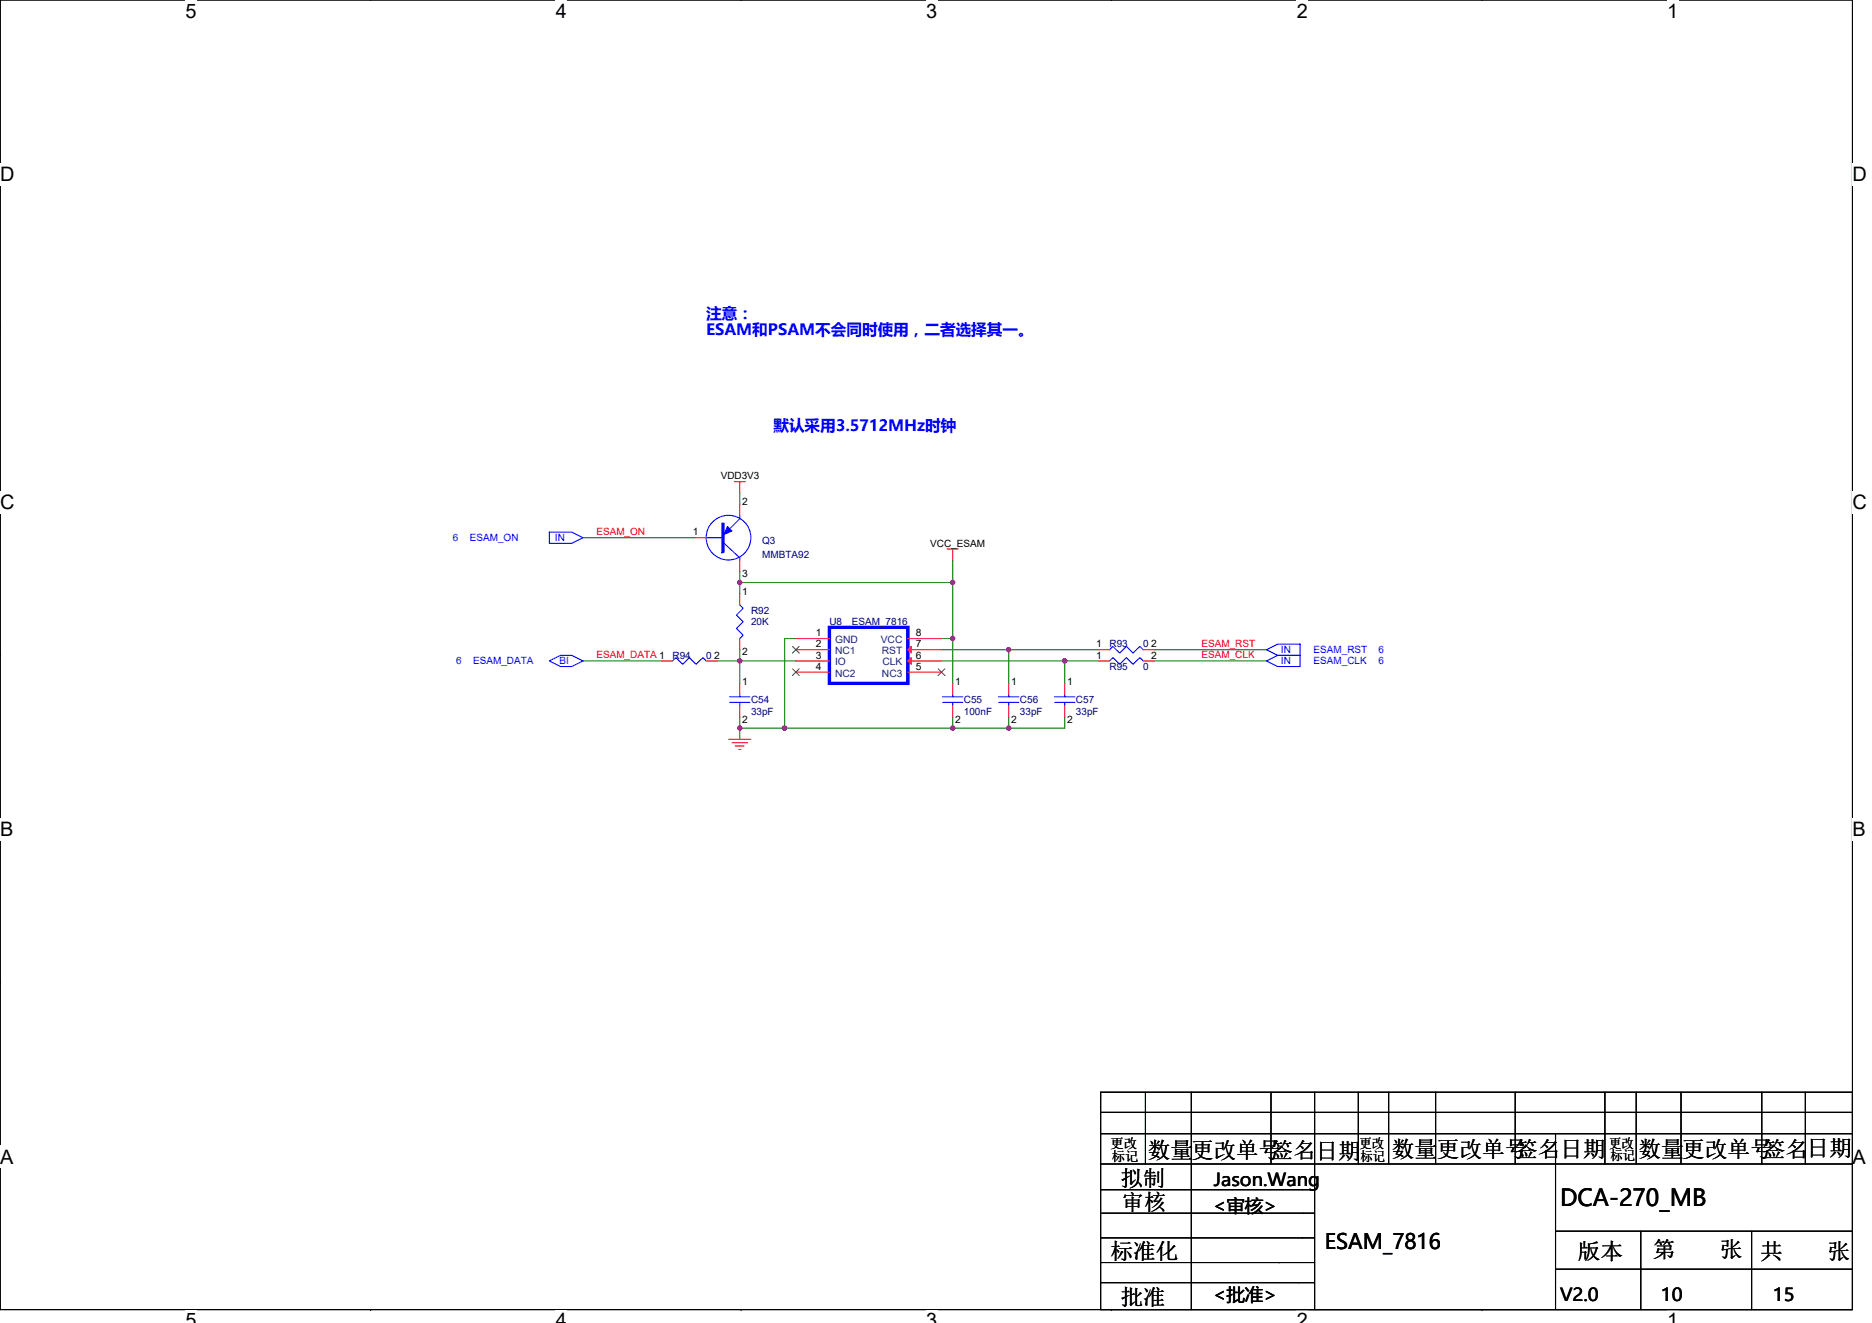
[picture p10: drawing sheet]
<svg xmlns="http://www.w3.org/2000/svg" width="297mm" height="210mm" viewBox="0 0 297 210" stroke-linecap="round" stroke-linejoin="round" font-family="sans-serif">
<path d="M0 0h293.9v207.9h-293.9z" fill="none" stroke="#000" stroke-width=".17"/>
<g fill="#fff">
<path d="M29.4 0h1.8v3.5h-1.8z"/>
<path d="M29.4 207.9h1.8v2h-1.8z"/>
</g>
<path d="M58.8 0h.1M58.8 207.9h.1" fill="none" stroke="#000" stroke-width=".17"/>
<g fill="#fff">
<path d="M88.2 0h1.8v3.5h-1.8z"/>
<path d="M88.2 207.9h1.8v2h-1.8z"/>
</g>
<path d="M117.6 0h.1M117.6 207.9h.1" fill="none" stroke="#000" stroke-width=".17"/>
<g fill="#fff">
<path d="M147 0h1.7v3.5h-1.7z"/>
<path d="M147 207.9h1.7v2h-1.7z"/>
</g>
<path d="M176.4 0h.1M176.4 207.9h.1" fill="none" stroke="#000" stroke-width=".17"/>
<g fill="#fff">
<path d="M205.8 0h1.7v3.5h-1.7z"/>
<path d="M205.8 207.9h1.7v2h-1.7z"/>
</g>
<path d="M235.2 0h.1M235.2 207.9h.1" fill="none" stroke="#000" stroke-width=".17"/>
<g fill="#fff">
<path d="M264.5 0h1.8v3.5h-1.8z"/>
<path d="M264.5 207.9h1.8v2h-1.8z"/>
<path d="M0 26h2.3v3.5h-2.3z"/>
<path d="M293.9 26h2.3v3.5h-2.3z"/>
<path d="M0 77.9h2.3v3.5h-2.3z"/>
<path d="M293.9 77.9h2.3v3.5h-2.3z"/>
</g>
<path d="M0 52h.1M293.9 52h.1" fill="none" stroke="#000" stroke-width=".17"/>
<g fill="#fff">
<path d="M0 129.9h2.1v3.5h-2.1z"/>
<path d="M293.9 129.9h2.1v3.5h-2.1z"/>
</g>
<path d="M0 103.9h.1M293.9 103.9h.1" fill="none" stroke="#000" stroke-width=".17"/>
<g fill="#fff">
<path d="M0 181.9h2.2v3.5h-2.2z"/>
<path d="M293.9 181.9h2.2v3.5h-2.2z"/>
</g>
<g fill="none" stroke="#000" stroke-width=".17">
<path d="M0 155.9h.1M293.9 155.9h.1M174.6 176.6h119.3M174.6 179.9h119.3M174.6 173.4h119.3v34.5h-119.3zM181.8 173.4v11.3M189 173.4v34.5M201.7 173.4v11.3M208.6 173.4v34.5M215.5 173.4v11.3M220.3 173.4v11.3M227.8 173.4v11.3"/>
<path d="M240.4 173.4v11.3M246.8 179.9v28M254.7 173.4v11.3M259.6 173.4v11.3M266.7 173.4v11.3M279.5 173.4v11.3M286.5 173.4v11.3M174.6 184.7h119.3M208.6 192.6h-33.8M208.6 188.8h-34M208.6 196.5h-34M246.8 195.4h47.1"/>
<path d="M260.3 195.4v12.5M277.9 195.4v12.5M174.6 200.4h28.5M208.6 203.6h-34M208.6 200.4h-5.7M246.8 201.4h47.1"/>
</g>
<g fill="none" stroke="#008000" stroke-width=".17">
<path d="M117.4 78.2v1.8M92.5 85.3h17.8M117.4 90.7v1.8M117.4 92.5v1.7M117.4 92.5h33.8M151.2 88.9v3.6M151.2 92.5v8.8M92.5 104.9h12.4M113.8 104.9h3.6v3.6M117.4 115.6v1.7M117.4 115.6h7.1M117.4 103.1v1.8h8.9"/>
<path d="M117.4 113.8v1.8M124.5 115.6h26.7M126.3 101.3h-1.8v14.3M149.4 101.3h1.8M149.4 103.1h10.7M149.4 104.9h19.5M151.2 101.3v7.2M151.2 113.8v1.8M151.2 115.6h8.9M160.1 103.1v5.4M160.1 113.8v1.8M160.1 103.1h14.2"/>
<path d="M168.9 104.9h5.4M168.9 104.9v3.6M168.9 113.8v1.8h-8.8M183.2 103.1h17.8M183.2 104.9h17.8"/>
</g>
<g fill="#f0f" stroke="#f0f" stroke-width=".17">
<circle cx="151.2" cy="101.3" r=".35"/>
<circle cx="117.4" cy="115.6" r=".35"/>
<circle cx="117.4" cy="104.9" r=".35"/>
<circle cx="168.9" cy="104.9" r=".35"/>
<circle cx="160" cy="103.1" r=".35"/>
<circle cx="160" cy="115.6" r=".35"/>
<circle cx="151.2" cy="92.4" r=".35"/>
<circle cx="117.4" cy="92.4" r=".35"/>
<circle cx="151.2" cy="115.6" r=".35"/>
<circle cx="124.5" cy="115.6" r=".35"/>
</g>
<g fill="none" stroke="#f00" stroke-width=".17">
<path d="M116.5 76.5h1.8M117.4 76.5v1.7M110.3 85.3h1.8M117.4 88.9v1.8M117.4 80v1.8M117.4 94.2v1.8M150.3 87.1h1.8M151.2 87.1v1.8M104.9 104.9h1.8M112.1 104.9h1.7M115.6 117.3h3.6M116.1 117.9h2.5"/>
<path d="M116.7 118.4h1.4M117.2 119h.4M117.4 108.5v1.7M117.4 112v1.8M117.4 101.3v1.8M126.3 101.3h5.3M126.3 103.1h5.3M126.3 104.9h5.3M126.3 106.7h5.3M144.1 106.7h5.3M144.1 104.9h5.3M144.1 103.1h5.3"/>
<path d="M144.1 101.3h5.3M151.2 108.5v1.7M151.2 112v1.8M160.1 108.5v1.7M160.1 112v1.8M168.9 108.5v1.7M168.9 112v1.8M174.3 103.1h1.8M174.3 104.9h1.8M181.4 103.1h1.8M181.4 104.9h1.8"/>
</g>
<g fill="none" stroke="#00f" stroke-width=".17">
<path d="M87.2 84.5h3.5l1.8 .8-1.8 .9h-3.5zM112.1 85.3h2.5M114.7 86.1l2.7 2.4v.4M117.4 81.8v.5l-2.7 2.7M117.4 96l.5 .5-1 1.1 1 1.1-1 1 1 1.1-.5 .5M87.2 104.9l1.7-.9h1.8l1.8 .9-1.8 .9h-1.8zM106.7 104.9l.5-.5 1.1 1 1.1-1 1 1 1.1-1 .6 .5M115.8 111.5h3.2M115.8 110.6h3.2M117.4 110.2v.4M117.4 111.5v.5M149.6 111.5h3.2"/>
<path d="M149.6 110.6h3.2M151.2 110.2v.4M151.2 111.5v.5M158.5 111.5h3.2M158.5 110.6h3.2M160.1 110.2v.4M160.1 111.5v.5M167.3 111.5h3.3M167.3 110.6h3.3M168.9 110.2v.4M168.9 111.5v.5M176.1 103.1l.5-.5 1.1 1.1 1-1.1 1.1 1.1 1.1-1.1 .5 .5"/>
<path d="M176.1 104.9l.5-.5 1.1 1 1-1 1.1 1 1.1-1 .5 .5M201 103.1l1.7-.9h3.6v1.8h-3.6zM201 104.9l1.7-.9h3.6v1.8h-3.6z"/>
<circle cx="115.6" cy="85.3" r="3.5"/>
</g>
<g fill="#00f" stroke="#00f" stroke-width=".17">
<path d="M115.4 83.6l.7 .7-1.2 .5z"/>
<path d="M114.6 83v4.7h.3v-4.7z" fill-rule="evenodd"/>
</g>
<path d="M131.6 99.6h12.5v8.9h-12.5z" fill="none" stroke="#00f" stroke-width=".53"/>
<path d="M125.7 102.6l1.1 1.1M125.7 106.2l1.1 1M126.8 102.6l-1.1 1.1M126.8 106.2l-1.1 1M148.9 106.2l1 1M149.9 106.2l-1.1 1" fill="none" stroke="#804000" stroke-width=".16"/>
<g fill="#f00" stroke="#f00" stroke-width=".17">
<path d="M144.1 104.9l.5-.5v1z"/>
<path d="M144.1 103.1l.5-.5v1.1z"/>
</g>
<text font-size="3.7" x="247.5" y="191.5">DCA-270_MB</text>
<g font-size="3.5">
<text x="182.1" y="183.8">数量更改单号签名</text>
<text x="208.8" y="184">日期</text>
<text x="220.9" y="183.6">数量</text>
<text x="228" y="183.6">更改单号</text>
<text x="240.4" y="183.6">签名</text>
<text x="247.5" y="183.6">日期</text>
<text x="260" y="183.6">数量</text>
<text x="266.9" y="183.6">更改单号签名</text>
<text x="286.7" y="183.5">日期</text>
<text x="177.8" y="188.3">拟制</text>
<text x="178" y="192">审核</text>
<text x="176.2" y="199.8">标准化</text>
<text x="250.4" y="199.8">版本</text>
<text x="262.3" y="199.5">第　　张</text>
<text x="279.4" y="199.8">共　　张</text>
<text x="177.8" y="207.1">批准</text>
</g>
<text font-size="3.4" x="210.2" y="198.2">ESAM_7816</text>
<g font-size="3.2">
<text x="29.4" y="2.8">5</text>
<text x="88.2" y="2.8">4</text>
<text x="147" y="2.8">3</text>
<text x="205.8" y="2.8">2</text>
<text x="264.5" y="2.8">1</text>
<text x="0" y="28.8">D</text>
<text x="293.9" y="28.8">D</text>
<text x="0" y="80.8">C</text>
<text x="293.9" y="80.8">C</text>
<text x="0" y="132.7">B</text>
<text x="293.9" y="132.7">B</text>
<text x="0" y="184.7">A</text>
<text x="293.9" y="184.7">A</text>
<text x="29.4" y="210.7">5</text>
<text x="88.2" y="210.7">4</text>
<text x="147" y="210.7">3</text>
<text x="205.8" y="210.7">2</text>
<text x="264.5" y="210.7">1</text>
</g>
<g font-size="2.8">
<text x="192.6" y="188.2">Jason.Wang</text>
<text x="192.4" y="192.3">&lt;审核&gt;</text>
<text x="192.4" y="206.5">&lt;批准&gt;</text>
<text x="247.5" y="206.5">V2.0</text>
<text x="263.5" y="206.5">10</text>
<text x="281.3" y="206.5">15</text>
</g>
<g font-size="2.5" fill="#00f">
<text x="112.1" y="50.6">注意：</text>
<text x="112.1" y="53.1">ESAM和PSAM不会同时使用，二者选择其一。</text>
<text x="122.7" y="68.4">默认采用3.5712MHz时钟</text>
</g>
<g font-size="2.1">
<text x="176.2" y="182.2">更改</text>
<text x="176.4" y="184.3">标记</text>
<text x="215.7" y="182.2">更改</text>
<text x="215.9" y="184.3">标记</text>
<text x="255.4" y="182.2">更改</text>
<text x="255.5" y="184.1">标记</text>
</g>
<g font-size="1.6">
<text x="114.4" y="76.1">VDD3V3</text>
<text x="117.8" y="80.2">2</text>
<text x="109.9" y="85">1</text>
<text x="147.6" y="86.8">VCC_ESAM</text>
<text x="117.8" y="91.6">3</text>
<text x="117.8" y="94.4">1</text>
<text x="129.5" y="101">1</text>
<text x="145.3" y="101">8</text>
<text x="113.3" y="104.5">2</text>
<text x="117.8" y="104">2</text>
<text x="129.5" y="102.7">2</text>
<text x="129.5" y="104.5">3</text>
<text x="129.5" y="106.3">4</text>
<text x="145.3" y="106.3">5</text>
<text x="145.3" y="102.7">7</text>
<text x="145.3" y="104.5">6</text>
<text x="173.9" y="102.7">1</text>
<text x="173.9" y="104.5">1</text>
<text x="182.6" y="102.7">2</text>
<text x="182.6" y="104.5">2</text>
<text x="117.8" y="108.6">1</text>
<text x="151.5" y="108.6">1</text>
<text x="160.4" y="108.6">1</text>
<text x="169.3" y="108.6">1</text>
<text x="117.8" y="114.7">2</text>
<text x="151.5" y="114.7">2</text>
<text x="160.4" y="114.7">2</text>
<text x="169.3" y="114.7">2</text>
</g>
<g font-size="1.6" fill="#00f">
<text x="71.9" y="85.9">6</text>
<text x="74.5" y="85.9">ESAM_ON</text>
<text x="88" y="85.9">IN</text>
<text x="72.4" y="105.4">6</text>
<text x="75.1" y="105.4">ESAM_DATA</text>
<text x="88.8" y="105.4">BI</text>
<text x="203.3" y="103.7">IN</text>
<text x="203.3" y="105.4">IN</text>
<text x="208.4" y="103.7">ESAM_RST</text>
<text x="208.4" y="105.4">ESAM_CLK</text>
<text x="218.7" y="105.4">6</text>
<text x="218.7" y="103.7">6</text>
</g>
<g font-size="1.6" fill="#f00">
<text x="94.6" y="84.9">ESAM_ON</text>
<text x="94.6" y="104.4">ESAM_DATA 1</text>
<text x="190.6" y="102.7">ESAM_RST</text>
<text x="190.6" y="104.4">ESAM_CLK</text>
</g>
<g font-size="1.6" fill="#000080">
<text x="120.9" y="86.4">Q3</text>
<text x="120.9" y="88.5">MMBTA92</text>
<text x="119.2" y="97.4">R92</text>
<text x="119.2" y="99.2">20K</text>
<text x="131.6" y="99.2">U8</text>
<text x="135.2" y="99.2">ESAM_7816</text>
<text x="106.7" y="104.5">R94</text>
<text x="112.1" y="104.5">0</text>
<text x="176.1" y="102.8">R93</text>
<text x="176.1" y="106.3">R95</text>
<text x="181.4" y="102.8">0</text>
<text x="181.4" y="106.3">0</text>
<text x="119.2" y="111.7">C54</text>
<text x="119.2" y="113.4">33pF</text>
<text x="152.9" y="111.7">C55</text>
<text x="152.9" y="113.4">100nF</text>
<text x="161.8" y="111.7">C56</text>
<text x="161.8" y="113.4">33pF</text>
<text x="170.7" y="111.7">C57</text>
<text x="170.7" y="113.4">33pF</text>
</g>
<g font-size="1.6" fill="#004080">
<text x="132.5" y="102.1">GND</text>
<text x="132.5" y="103.8">NC1</text>
<text x="132.5" y="105.6">IO</text>
<text x="132.5" y="107.4">NC2</text>
<text x="139.8" y="102.1">VCC</text>
<text x="139.9" y="103.8">RST</text>
<text x="140" y="107.4">NC3</text>
<text x="140" y="105.6">CLK</text>
</g>
</svg>
